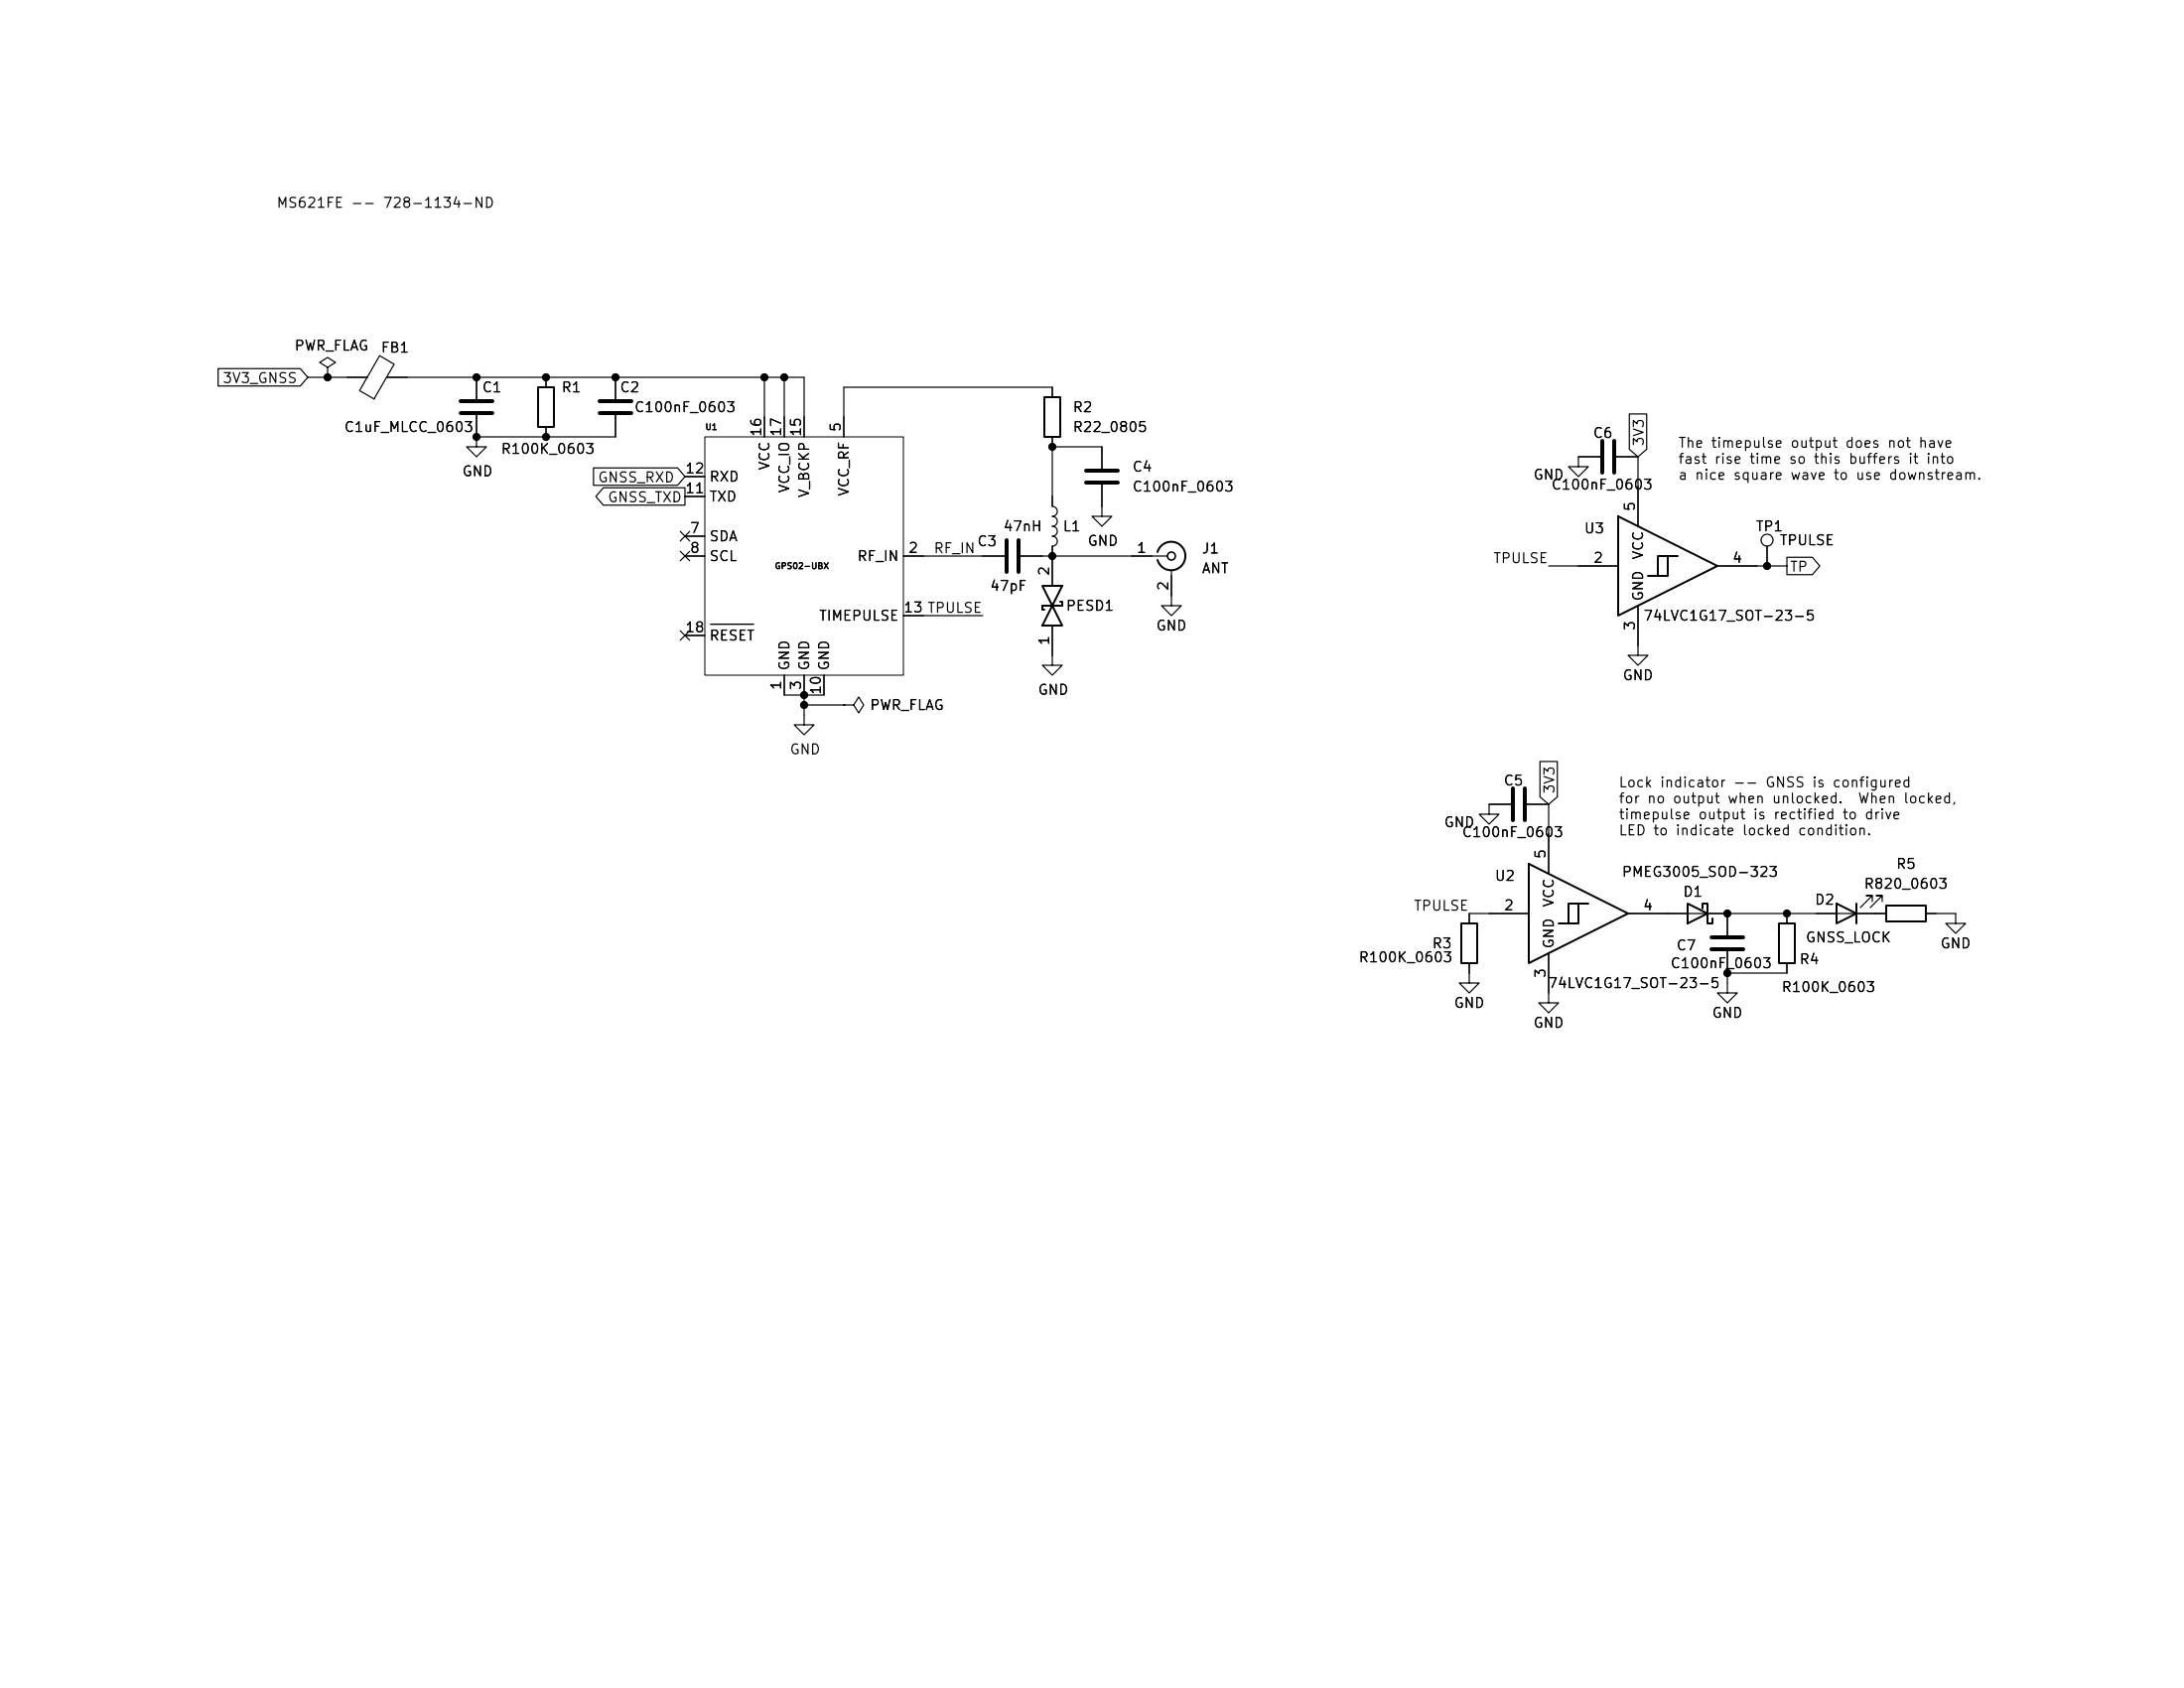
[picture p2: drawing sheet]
<svg xmlns="http://www.w3.org/2000/svg" width="279mm" height="216mm" viewBox="0 0 279 216" stroke-linecap="round" stroke-linejoin="round" font-family="sans-serif">
<g fill="none" stroke="#000" stroke-width=".15">
<path d="M27.9 47.1h10.5l1 1.2-1 1.1h-10.5zM39.4 48.3h7.6M41.9 47l1-.6-1-.7-1 .7 1 .6v1.3M41.9 48.3h.1M48.6 45.5l1.8 1.1-2.5 4.4-1.9-1zM49.5 48.3h53.4v7.6M61 55.9v1.3h1.2l-1.2 1.2-1.3-1.2h1.3M61 48.3v2.8M61 53.1v2.8M69.8 48.3v1.2M69.8 54.6v1.3M75.9 59.8h10.8l.9 1.2-.9 1.1h-10.8z"/>
<path d="M78.7 48.3v2.8M78.7 53.1v2.8h-17.7M97.8 48.3v7.6M100.3 48.3v7.6M134.6 55.9v8.9a.64 .64 0 0 1 .7 .6 .64 .64 0 0 1-.7 .6 .64 .64 0 0 1 .7 .7 .64 .64 0 0 1-.7 .6 .64 .64 0 0 1 .7 .7 .64 .64 0 0 1-.7 .6 .64 .64 0 0 1 .7 .6 .64 .64 0 0 1-.7 .7v5M134.6 50.8v-1.3h-26.7v6.4M134.6 57.2h6.4v2.7M204.7 58.4h-2.8v1.3h1.3l-1.3 1.3-1.2-1.3h1.2M206.8 58.4h2.7M208.4 52.9h2.3v4.6l-1.2 .9-1.1-.9zM209.5 58.4v8.9M77.2 62.4h10.4v2.2h-10.4l-1-1.1z"/>
<path d="M87 70.5l1.2 1.2M87 68l1.2 1.2M87.6 71.1h2.6M87.6 68.6h2.6M87.6 63.5h2.6M87.6 61h2.6M88.2 70.5l-1.2 1.2M88.2 68l-1.2 1.2M90.9 79.8h5.5M115.6 71.1h12.9M115.6 78.7h10.1M130.6 71.1h18.8"/>
<path d="M141 62v4h1.2l-1.2 1.3-1.3-1.3h1.3M149.9 72.9v4.6h1.2l-1.2 1.2-1.3-1.2h1.3M198.1 72.4h8.9M209.5 77.5v6.3h1.3l-1.3 1.3-1.2-1.3h1.2M219.7 72.4h8.9M226.1 69.9v2.5M228.6 71.3h3.3l.9 1.1-.9 1.1h-3.3zM87 80.7l1.2 1.2M87.6 81.3h2.6M88.2 80.7l-1.2 1.2M100.3 86.4v2.5h5.1v-2.5M102.9 86.4v6.3h1.2l-1.2 1.3-1.3-1.3h1.3"/>
<path d="M102.9 90.2h5M107.9 90.2h1.3l.7-1 .6 1-.6 1-.7-1M107.9 90.2h.1M134.6 80v5.1h1.3l-1.3 1.3-1.3-1.3h1.3M197 97.4h2.2v4.5l-1.1 1-1.1-1zM193.3 102.9h-2.8v1.2h1.3l-1.3 1.3-1.3-1.3h1.3M195.3 102.9h2.8M195.6 116.8h-7.6v1.3M198.1 102.9v8.9M208.3 116.8h33M221 116.8v2.8M228.6 116.8v1.3"/>
<path d="M239.5 115.3v-.7h-.7h.7l-1.5 1.5M240.8 115.3v-.7h-.8h.8l-1.5 1.5M246.4 116.8h3.8v1.3h1.3l-1.3 1.3-1.3-1.3h1.3M188 123.2v2.5h1.2l-1.2 1.3-1.3-1.3h1.3M198.1 121.9v6.4h1.3l-1.3 1.2-1.3-1.2h1.3M221 121.7v5.3h1.2l-1.2 1.3-1.3-1.3h1.3M228.6 123.2v1.3h-7.6"/>
<circle cx="226.1" cy="69.1" r=".76"/>
</g>
<g fill="none" stroke="#000" stroke-width=".25">
<path d="M68.8 49.5h2.1v5.1h-2.1zM133.6 50.8h2v5.1h-2zM133.3 74.9h2.6l-1.3 2.6zM134.6 77.5l1.3 2.5h-2.6zM135.6 77h.3v.5h-2.6v.5h.3M148.1 70.6a1.82 1.82 0 0 1 2.8-1 1.82 1.82 0 0 1 0 3 1.82 1.82 0 0 1-2.8-1M207 66l12.7 6.4-12.7 6.3zM213.4 71.1h-1.3v2.6h-1.3M214.6 71.1h-1.2v2.6h-1.3M186.9 118.1h2.1v5.1h-2.1zM195.6 110.5l12.7 6.3-12.7 6.4zM201.9 115.6h-1.2v2.5h-1.3"/>
<path d="M203.2 115.6h-1.3v2.5h-1.2M215.9 115.6l2.5 1.2-2.5 1.3zM217.8 116.2v-.6h.6v2.5h.7v-.6M227.6 118.1h2v5.1h-2zM234.9 115.6l2.6 1.2-2.6 1.3zM237.5 115.6v2.5M241.3 115.8h5.1v2.1h-5.1z"/>
</g>
<g fill="none" stroke="#000" stroke-width=".51">
<path d="M58.9 51.3h4.1M58.9 52.8h4.1M76.7 51.3h4.1M76.7 52.8h4.1M205 56.4v4.1M206.5 56.4v4.1M128.8 69.1v4.1M130.3 69.1v4.1M138.9 60.2h4.1M138.9 61.7h4.1M193.5 100.8v4.1M195.1 100.8v4.1"/>
<path d="M218.9 119.9h4.1M218.9 121.4h4.1"/>
</g>
<circle cx="149.9" cy="71.1" r=".51" fill="none" stroke="#000" stroke-width=".2"/>
<path d="M90.2 55.9h25.4v30.5h-25.4z" fill="none" stroke="#000" stroke-width=".13"/>
<g fill="#000" stroke="#000" stroke-width=".13">
<circle cx="41.9" cy="48.3" r=".46"/>
<circle cx="61" cy="48.3" r=".46"/>
<circle cx="61" cy="55.9" r=".46"/>
<circle cx="69.8" cy="48.3" r=".46"/>
<circle cx="69.8" cy="55.9" r=".46"/>
<circle cx="78.7" cy="48.3" r=".46"/>
<circle cx="97.8" cy="48.3" r=".46"/>
<circle cx="100.3" cy="48.3" r=".46"/>
<circle cx="134.6" cy="57.2" r=".46"/>
<circle cx="134.6" cy="71.1" r=".46"/>
<circle cx="226.1" cy="72.4" r=".46"/>
<circle cx="102.9" cy="88.9" r=".46"/>
<circle cx="102.9" cy="90.2" r=".46"/>
<circle cx="221" cy="116.8" r=".46"/>
<circle cx="228.6" cy="116.8" r=".46"/>
<circle cx="221" cy="124.5" r=".46"/>
</g>
<g font-size="1.3">
<text x="35.3" y="26.9">MS621FE -- 728-1134-ND</text>
<text x="37.6" y="45.2">PWR_FLAG</text>
<text x="48.6" y="45.4">FB1</text>
<text x="28.4" y="49.3">3V3_GNSS</text>
<text x="61.6" y="50.5">C1</text>
<text x="71.7" y="50.5">R1</text>
<text x="79.2" y="50.5">C2</text>
<text x="81.1" y="53">C100nF_0603</text>
<text x="137.1" y="53">R2</text>
<text x="43.9" y="55.6">C1uF_MLCC_0603</text>
<text x="64" y="58.4">R100K_0603</text>
<text x="97.7" y="55.9" transform="rotate(-90 97.7 55.9)">16</text>
<text x="100.2" y="55.9" transform="rotate(-90 100.2 55.9)">17</text>
<text x="102.8" y="55.9" transform="rotate(-90 102.8 55.9)">15</text>
<text x="107.9" y="55.3" transform="rotate(-90 107.9 55.3)">5</text>
<text x="137.1" y="55.6">R22_0805</text>
<text x="203.7" y="56.3">C6</text>
<text x="210.6" y="57.2" transform="rotate(-90 210.6 57.2)">3V3</text>
<text x="214.6" y="57.6">The timepulse output does not have</text>
<text x="214.6" y="59.6">fast rise time so this buffers it into</text>
<text x="59" y="61.2">GND</text>
<text x="76.4" y="62">GNSS_RXD</text>
<text x="77.7" y="64.6">GNSS_TXD</text>
<text x="87.6" y="63.4">11</text>
<text x="87.6" y="60.9">12</text>
<text x="90.7" y="64.5">TXD</text>
<text x="90.7" y="61.9">RXD</text>
<text x="98.8" y="60.2" transform="rotate(-90 98.8 60.2)">VCC</text>
<text x="101.3" y="63.1" transform="rotate(-90 101.3 63.1)">VCC_IO</text>
<text x="103.8" y="63.8" transform="rotate(-90 103.8 63.8)">V_BCKP</text>
<text x="108.9" y="63.6" transform="rotate(-90 108.9 63.6)">VCC_RF</text>
<text x="144.8" y="60.7">C4</text>
<text x="144.8" y="63.2">C100nF_0603</text>
<text x="196.1" y="61.7">GND</text>
<text x="198.4" y="62.9">C100nF_0603</text>
<text x="209.5" y="65.5" transform="rotate(-90 209.5 65.5)">5</text>
<text x="214.6" y="61.7">a nice square wave to use downstream.</text>
<text x="88.2" y="68.5">7</text>
<text x="88.2" y="71">8</text>
<text x="90.7" y="69.5">SDA</text>
<text x="116.1" y="71">2</text>
<text x="119.4" y="71.1">RF_IN</text>
<text x="124.9" y="70.2">C3</text>
<text x="128.3" y="68.3">47nH</text>
<text x="135.9" y="68.3">L1</text>
<text x="139" y="70.1">GND</text>
<text x="145.3" y="71">1</text>
<text x="153.7" y="71.1">J1</text>
<text x="202.6" y="68.5">U3</text>
<text x="210.5" y="71.7" transform="rotate(-90 210.5 71.7)">VCC</text>
<text x="224.5" y="68.3">TP1</text>
<text x="227.6" y="70.1">TPULSE</text>
<text x="90.7" y="72.1">SCL</text>
<text x="109.6" y="72.1">RF_IN</text>
<text x="126.6" y="75.9">47pF</text>
<text x="134.5" y="73.8" transform="rotate(-90 134.5 73.8)">2</text>
<text x="149.8" y="75.7" transform="rotate(-90 149.8 75.7)">2</text>
<text x="153.7" y="73.6">ANT</text>
<text x="190.9" y="72.4">TPULSE</text>
<text x="203.7" y="72.3">2</text>
<text x="210.5" y="77" transform="rotate(-90 210.5 77)">GND</text>
<text x="221.5" y="72.3">4</text>
<text x="228.9" y="73.4">TP</text>
<text x="87.6" y="81.2">18</text>
<text x="90.7" y="82.2">RESET</text>
<text x="104.7" y="79.7">TIMEPULSE</text>
<text x="115.5" y="78.7">13 TPULSE</text>
<text x="115.5" y="78.7">13</text>
<text x="134.5" y="82.6" transform="rotate(-90 134.5 82.6)">1</text>
<text x="136.3" y="78.4">PESD1</text>
<text x="147.8" y="81">GND</text>
<text x="209.5" y="80.7" transform="rotate(-90 209.5 80.7)">3</text>
<text x="210.1" y="79.7">74LVC1G17_SOT-23-5</text>
<text x="100.2" y="88.4" transform="rotate(-90 100.2 88.4)">1</text>
<text x="101.3" y="85.9" transform="rotate(-90 101.3 85.9)">GND</text>
<text x="102.8" y="88.4" transform="rotate(-90 102.8 88.4)">3</text>
<text x="103.8" y="85.9" transform="rotate(-90 103.8 85.9)">GND</text>
<text x="105.3" y="89" transform="rotate(-90 105.3 89)">10</text>
<text x="106.4" y="85.9" transform="rotate(-90 106.4 85.9)">GND</text>
<text x="132.7" y="89.2">GND</text>
<text x="207.5" y="87.3">GND</text>
<text x="111.2" y="91.1">PWR_FLAG</text>
<text x="100.9" y="96.8">GND</text>
<text x="192.3" y="100.8">C5</text>
<text x="199.2" y="101.6" transform="rotate(-90 199.2 101.6)">3V3</text>
<text x="207" y="101">Lock indicator -- GNSS is configured</text>
<text x="184.6" y="106.1">GND</text>
<text x="186.9" y="107.4">C100nF_0603</text>
<text x="207" y="103.1">for no output when unlocked.</text>
<text x="207" y="105.1">timepulse output is rectified to drive</text>
<text x="207" y="107.2">LED to indicate locked condition.</text>
<text x="237.6" y="103.1">When locked,</text>
<text x="191.1" y="113">U2</text>
<text x="198" y="110" transform="rotate(-90 198 110)">5</text>
<text x="207.4" y="112.5">PMEG3005_SOD-323</text>
<text x="238.4" y="114">R820_0603</text>
<text x="242.5" y="111.5">R5</text>
<text x="180.8" y="116.8">TPULSE</text>
<text x="192.3" y="116.8">2</text>
<text x="199.1" y="116.1" transform="rotate(-90 199.1 116.1)">VCC</text>
<text x="210.1" y="116.8">4</text>
<text x="215.2" y="115">D1</text>
<text x="232.1" y="116">D2</text>
<text x="173.7" y="123.4">R100K_0603</text>
<text x="183.1" y="121.6">R3</text>
<text x="198" y="125.2" transform="rotate(-90 198 125.2)">3</text>
<text x="199.1" y="121.4" transform="rotate(-90 199.1 121.4)">GND</text>
<text x="213.6" y="124.2">C100nF_0603</text>
<text x="214.4" y="121.9">C7</text>
<text x="230.1" y="123.6">R4</text>
<text x="230.9" y="120.9">GNSS_LOCK</text>
<text x="248.1" y="121.6">GND</text>
<text x="185.9" y="129.2">GND</text>
<text x="196.1" y="131.8">GND</text>
<text x="197.9" y="126.7">74LVC1G17_SOT-23-5</text>
<text x="218.9" y="130.5">GND</text>
<text x="227.8" y="127.2">R100K_0603</text>
</g>
<g font-size=".8">
<text x="90.2" y="55.2">U1</text>
<text x="99.1" y="73">GPS02-UBX</text>
</g>
</svg>
